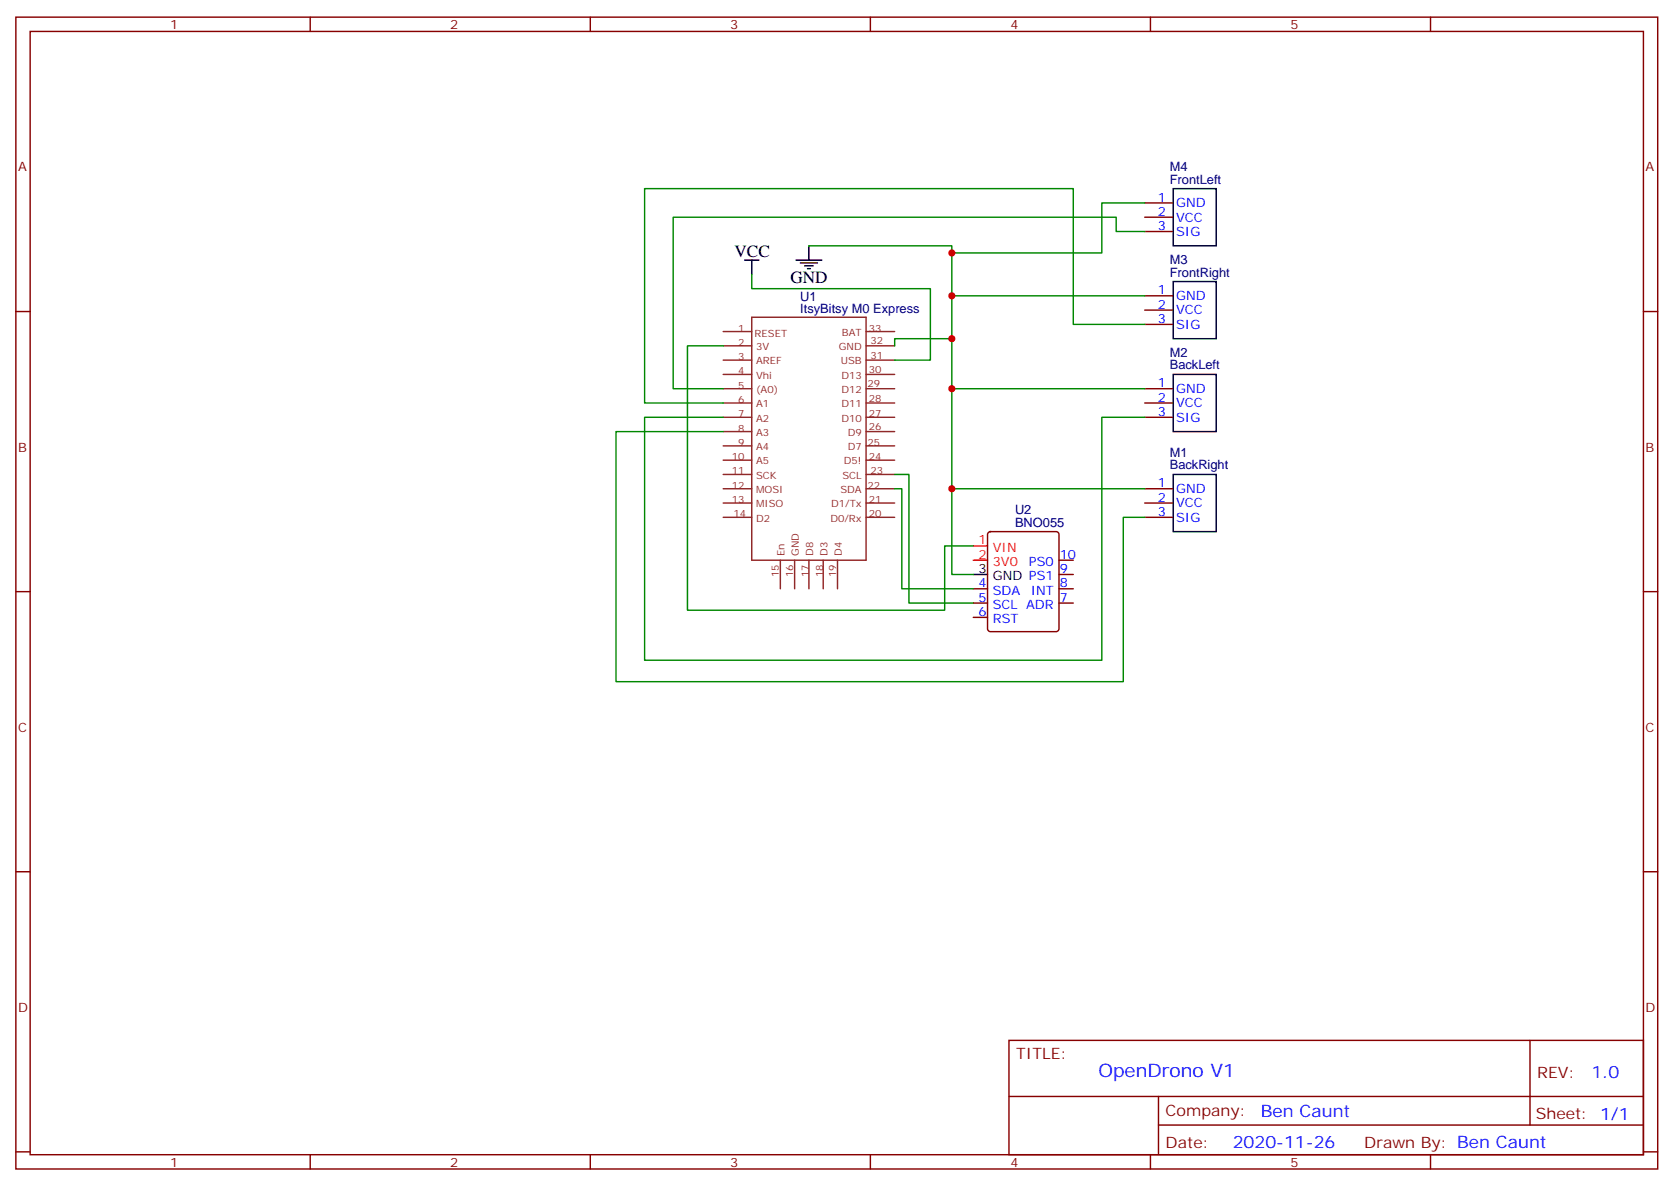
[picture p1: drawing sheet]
<svg xmlns="http://www.w3.org/2000/svg" width="414mm" height="293mm" viewBox="0 0 414 293" stroke-linecap="round" stroke-linejoin="round" font-family="sans-serif">
<g fill="none" stroke="#870000" stroke-width=".35">
<path d="M3.9 4.2h405.4v284.4h-405.4zM7.4 7.8h398.3v277.2h-398.3zM76.6 4.2v3.6M145.7 4.2v3.6M214.9 4.2v3.6M284 4.2v3.6M353.2 4.2v3.6M282.6 50.1h7.1M282.6 53.6h7.1M282.6 57.2h7.1M3.9 76.9h3.5M282.6 73h7.1"/>
<path d="M282.6 76.6h7.1M405.7 76.9h3.6M282.6 96h7.1M282.6 99.5h7.1M282.6 80.1h7.1M282.6 103h7.1M244 131.4l.5-.2h16.2a.71 .71 0 0 1 .7 .7v23.3a.76 .76 0 0 1-.7 .7h-16.2a.76 .76 0 0 1-.7-.7v-23.3zM261.4 138.3h3.6M282.6 120.7h7.1M282.6 124.2h7.1M282.6 127.7h7.1M3.9 146h3.5"/>
<path d="M240.3 145.3h3.5M240.3 148.9h3.5M240.3 152.4h3.5M261.4 141.8h3.6M261.4 145.3h3.6M261.4 148.9h3.6M405.7 146h3.6M3.9 215.2h3.5M405.7 215.2h3.6M249.1 256.8h156.6v28.2h-156.6zM377.7 256.8v20.9M249.1 270.7h156.5"/>
<path d="M286 277.7h119.6M286 270.7v14.1M3.9 284.3h3.5M76.6 285v3.6M145.7 285v3.6M214.9 285v3.6M284 285v3.6M353.2 285v3.6M405.7 284.3h3.6"/>
</g>
<path d="M289.7 46.6h10.5v14.1h-10.5zM183.8 64.2h3.6M185.6 64.2v3.5M196.5 64.2h6.4M197.6 64.9h4.2M198.6 65.6h2.2M199.4 66.3h.7M199.7 60.7v3.5M289.7 69.5h10.5v14.1h-10.5zM289.7 92.4h10.5v14.1h-10.5zM289.7 117.1h10.5v14.1h-10.5zM240.3 141.8h3.5" fill="none" stroke="#000" stroke-width=".35"/>
<g fill="none" stroke="#8c2424" stroke-width=".35">
<path d="M185.6 78.3h28.2v60h-28.2zM178.5 96h7.1M178.5 99.5h7.1M178.5 92.4h7.1M178.5 88.9h7.1M178.5 85.4h7.1M178.5 81.8h7.1M213.8 96h7.1M213.8 99.5h7.1M213.8 92.4h7.1M213.8 88.9h7.1M213.8 85.4h7.1"/>
<path d="M213.8 81.8h7.1M178.5 103h7.1M178.5 106.5h7.1M178.5 110.1h7.1M178.5 113.6h7.1M178.5 117.1h7.1M213.8 103h7.1M213.8 106.5h7.1M213.8 110.1h7.1M213.8 113.6h7.1M213.8 117.1h7.1M178.5 120.7h7.1"/>
<path d="M178.5 124.2h7.1M178.5 127.7h7.1M192.7 138.3v7M196.2 138.3v7M199.7 138.3v7M203.2 138.3v7M206.8 138.3v7M213.8 120.7h7.1M213.8 124.2h7.1M213.8 127.7h7.1"/>
</g>
<g fill="none" stroke="#008700" stroke-width=".35">
<path d="M282.6 50.1h-10.6v12.3h-37M282.6 57.2h-7v-3.6h-109.4v42.4h12.3M185.6 67.7v3.6h44.1v17.6h-8.8M199.7 60.7h35.3v22.9h-14.1v1.8M235 73h47.6M178.5 85.4h-8.8v65.2h63.5v-15.8h7.1M235 83.6v58.2h5.3M235 96h47.6M282.6 80.1h-17.6v-33.5h-105.9v52.9h19.4M178.5 103h-19.4v60h112.9v-60h10.6M178.5 106.5h-26.4v61.8h125.2v-40.6h5.3M220.9 117.1h3.5v31.8h15.9"/>
<path d="M220.9 120.7h1.7v24.6h17.7M235 120.7h47.6"/>
</g>
<path d="M240.3 138.3h3.5M240.3 134.8h3.5" fill="none" stroke="#f00" stroke-width=".35"/>
<g fill="#c00">
<circle cx="235" cy="83.6" r=".88"/>
<circle cx="235" cy="62.4" r=".88"/>
<circle cx="235" cy="73" r=".88"/>
<circle cx="235" cy="96" r=".88"/>
<circle cx="235" cy="120.6" r=".88"/>
</g>
<text font-size="4.6" fill="#00f" x="271.2" y="265.8">OpenDrono V1</text>
<g font-size="4.2">
<text x="181.4" y="63.5">VCC</text>
<text x="195.1" y="69.8">GND</text>
</g>
<g font-size="4.2" fill="#00f">
<text x="392.9" y="266.1">1.0</text>
<text x="311.3" y="275.6">Ben Caunt</text>
<text x="304.3" y="283.4">2020-11-26</text>
</g>
<g font-size="3.9" fill="#800">
<text x="250.9" y="261.4">TITLE:</text>
<text x="379.5" y="266.1">REV:</text>
<text x="287.8" y="275.6">Company:</text>
<text x="379.1" y="276.2">Sheet: 1/1</text>
<text x="287.8" y="283.3">Date:</text>
<text x="336.8" y="283.4">Drawn By: Ben Caunt</text>
</g>
<g font-size="3.2" fill="#800">
<text x="42" y="7.2">1</text>
<text x="111.2" y="7.2">2</text>
<text x="180.3" y="7.2">3</text>
<text x="249.4" y="7.2">4</text>
<text x="318.6" y="7.2">5</text>
<text x="4.4" y="42.3">A</text>
<text x="406.3" y="42.3">A</text>
<text x="4.4" y="111.5">B</text>
<text x="406.3" y="111.5">B</text>
<text x="4.4" y="180.6">C</text>
<text x="406.3" y="180.6">C</text>
<text x="4.4" y="249.8">D</text>
<text x="406.3" y="249.8">D</text>
<text x="42" y="288">1</text>
<text x="111.2" y="288">2</text>
<text x="180.3" y="288">3</text>
<text x="249.4" y="288">4</text>
<text x="318.6" y="288">5</text>
</g>
<g font-size="3.2" fill="#000080">
<text x="288.8" y="45.3">FrontLeft</text>
<text x="288.8" y="42.2">M4</text>
<text x="288.8" y="65.1">M3</text>
<text x="288.8" y="68.3">FrontRight</text>
<text x="197.6" y="77.3">ItsyBitsy M0 Express</text>
<text x="197.6" y="74.3">U1</text>
<text x="288.8" y="88">M2</text>
<text x="288.8" y="91.2">BackLeft</text>
<text x="288.8" y="112.7">M1</text>
<text x="288.8" y="115.9">BackRight</text>
<text x="250.6" y="130">BNO055</text>
<text x="250.6" y="126.8">U2</text>
</g>
<g font-size="3.2" fill="#00f">
<text x="285.9" y="49.7">1</text>
<text x="285.9" y="53.3">2</text>
<text x="290.4" y="51.2">GND</text>
<text x="285.9" y="56.8">3</text>
<text x="290.4" y="54.7">VCC</text>
<text x="290.4" y="58.2">SIG</text>
<text x="285.9" y="72.7">1</text>
<text x="285.9" y="76.2">2</text>
<text x="290.4" y="74.1">GND</text>
<text x="290.4" y="77.6">VCC</text>
<text x="285.9" y="79.7">3</text>
<text x="290.4" y="81.1">SIG</text>
<text x="285.9" y="95.6">1</text>
<text x="285.9" y="99.1">2</text>
<text x="290.4" y="97">GND</text>
<text x="290.4" y="100.5">VCC</text>
<text x="285.9" y="102.7">3</text>
<text x="290.4" y="104.1">SIG</text>
<text x="285.9" y="120.3">1</text>
<text x="285.9" y="123.8">2</text>
<text x="290.4" y="121.7">GND</text>
<text x="290.4" y="125.2">VCC</text>
<text x="285.9" y="127.4">3</text>
<text x="290.4" y="128.8">SIG</text>
<text x="261.6" y="137.9">10</text>
<text x="254" y="139.7">PS0</text>
<text x="261.6" y="141.5">9</text>
<text x="241.6" y="148.5">5</text>
<text x="241.6" y="145">4</text>
<text x="245.1" y="146.8">SDA</text>
<text x="254.5" y="146.8">INT</text>
<text x="261.6" y="145">8</text>
<text x="261.6" y="148.5">7</text>
<text x="241.6" y="152">6</text>
<text x="245.1" y="153.8">RST</text>
<text x="245.1" y="150.3">SCL ADR</text>
</g>
<g font-size="3.2" fill="#f00">
<text x="241.6" y="137.9">2</text>
<text x="241.6" y="134.4">1</text>
<text x="245.1" y="136.2">VIN</text>
<text x="245.1" y="139.7">3V0</text>
</g>
<g font-size="3.2">
<text x="241.6" y="141.5">3</text>
<text x="245.1" y="143.2">GND PS1</text>
</g>
<g font-size="2.5" fill="#8d2323">
<text x="182.3" y="81.8">1</text>
<text x="186.3" y="83.3">RESET</text>
<text x="207.9" y="82.9">BAT</text>
<text x="214.5" y="81.8">33</text>
<text x="182.3" y="88.9">3</text>
<text x="182.3" y="85.4">2</text>
<text x="186.7" y="90">AREF</text>
<text x="186.7" y="86.4">3V</text>
<text x="207.1" y="86.4">GND</text>
<text x="207.6" y="90">USB</text>
<text x="214.9" y="85">32</text>
<text x="214.9" y="88.5">31</text>
<text x="182.3" y="96">5</text>
<text x="182.3" y="92.4">4</text>
<text x="186.7" y="93.5">Vhi</text>
<text x="207.7" y="93.5">D13</text>
<text x="214.2" y="95.6">29</text>
<text x="214.5" y="92.1">30</text>
<text x="182.3" y="99.5">6</text>
<text x="186.7" y="97">(A0)</text>
<text x="186.7" y="100.5">A1</text>
<text x="207.7" y="100.5">D11</text>
<text x="207.7" y="97">D12</text>
<text x="214.5" y="99.1">28</text>
<text x="182.3" y="103">7</text>
<text x="182.3" y="106.5">8</text>
<text x="186.7" y="104.1">A2</text>
<text x="186.7" y="107.6">A3</text>
<text x="207.7" y="104.1">D10</text>
<text x="209.3" y="107.6">D9</text>
<text x="214.5" y="103">27</text>
<text x="214.5" y="106.2">26</text>
<text x="180.7" y="113.6">10</text>
<text x="182.3" y="110.1">9</text>
<text x="186.7" y="111.1">A4</text>
<text x="209.3" y="111.1">D7</text>
<text x="214.2" y="110.1">25</text>
<text x="214.5" y="113.6">24</text>
<text x="180.7" y="117.1">11</text>
<text x="186.7" y="114.7">A5</text>
<text x="186.7" y="118.2">SCK</text>
<text x="208" y="118.2">SCL</text>
<text x="208.3" y="114.7">D5!</text>
<text x="214.9" y="117.1">23</text>
<text x="180.7" y="120.7">12</text>
<text x="180.7" y="124.2">13</text>
<text x="186.7" y="121.7">MOSI</text>
<text x="186.7" y="125.2">MISO</text>
<text x="205.2" y="125.2">D1/Tx</text>
<text x="207.5" y="121.7">SDA</text>
<text x="214.2" y="120.7">22</text>
<text x="214.5" y="124.2">21</text>
<text x="181" y="127.7">14</text>
<text x="186.7" y="128.8">D2</text>
<text x="205" y="128.8">D0/Rx</text>
<text x="214.5" y="127.7">20</text>
<text x="193.7" y="137.2" transform="rotate(-90 193.7 137.2)">En</text>
<text x="197.2" y="137.2" transform="rotate(-90 197.2 137.2)">GND</text>
<text x="200.8" y="137.2" transform="rotate(-90 200.8 137.2)">D8</text>
<text x="204.3" y="137.2" transform="rotate(-90 204.3 137.2)">D3</text>
<text x="207.8" y="137.2" transform="rotate(-90 207.8 137.2)">D4</text>
<text x="192.3" y="142.5" transform="rotate(-90 192.3 142.5)">15</text>
<text x="195.8" y="142.5" transform="rotate(-90 195.8 142.5)">16</text>
<text x="199.7" y="142.5" transform="rotate(-90 199.7 142.5)">17</text>
<text x="203.2" y="142.5" transform="rotate(-90 203.2 142.5)">18</text>
<text x="206.4" y="142.5" transform="rotate(-90 206.4 142.5)">19</text>
</g>
</svg>
